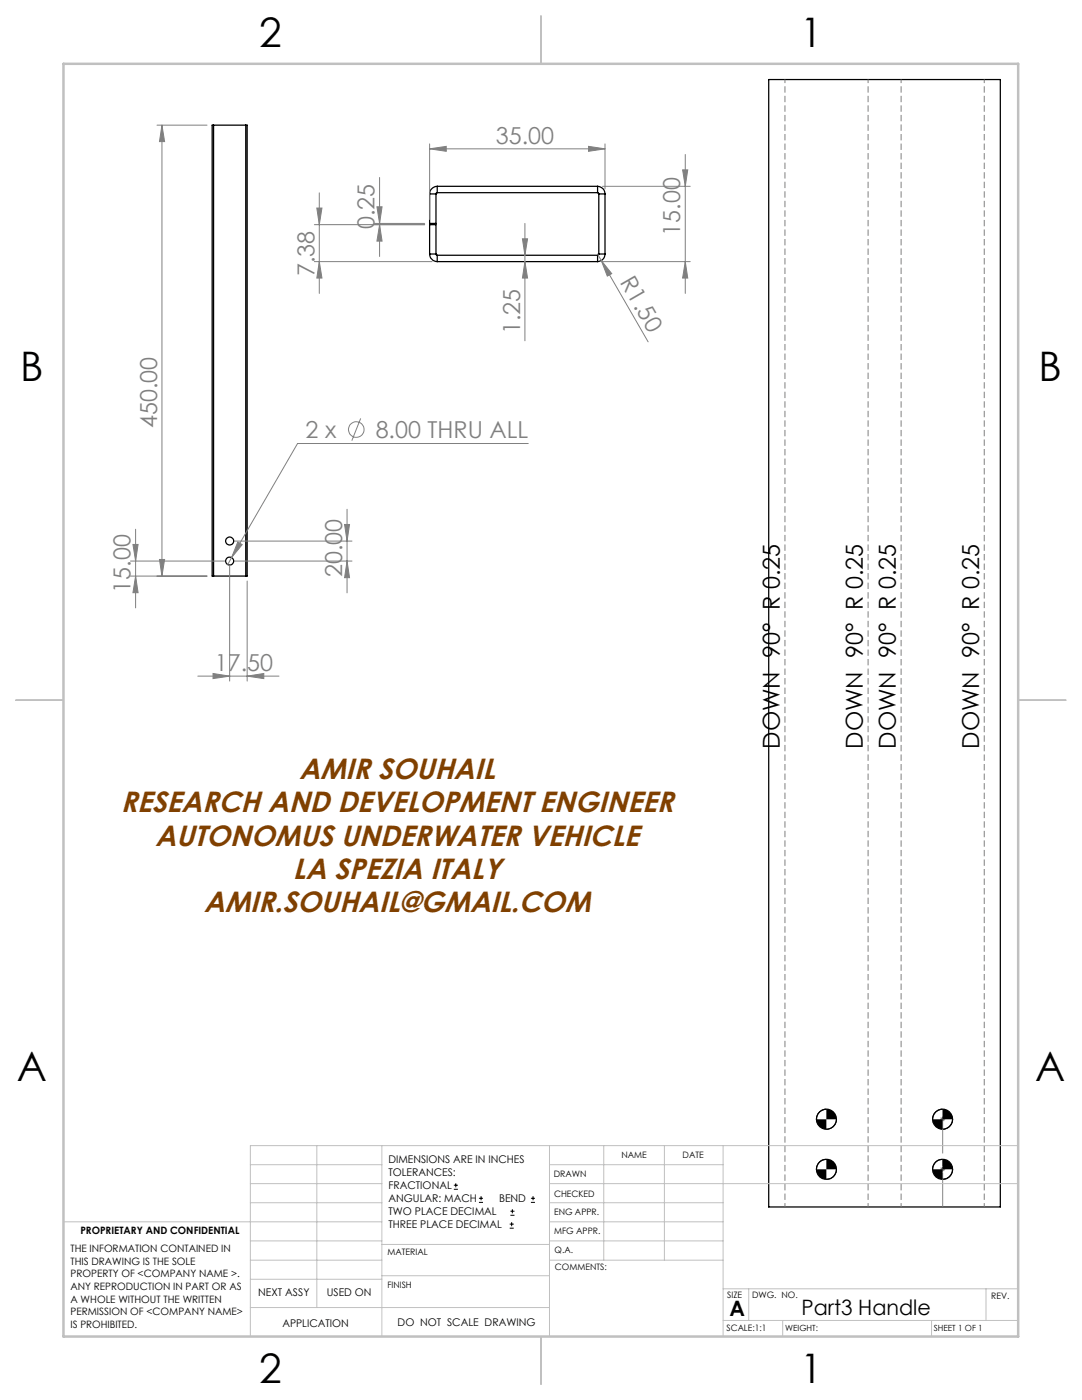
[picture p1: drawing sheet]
<svg xmlns="http://www.w3.org/2000/svg" width="216mm" height="279mm" viewBox="0 0 216 279" stroke-linecap="round" stroke-linejoin="round" font-family="sans-serif">
<g fill="none" stroke="#000" stroke-width=".25">
<path d="M153.4 15.9h46.2v225h-46.2zM42.6 25h-.3v90h.3M42.6 25v90M42.6 25h6.4M49 25h.3v90h-.3M49 25v90M85.7 38.7h1.3M85.7 38.7v5.9h1.3v-5.9M87.2 38.5l-.2 .2M87.2 37.2a1.57 1.57 0 0 0-1.5 1.5M87.2 37.2v1.3M87.2 38.5h32"/>
<path d="M87.2 37.2h32M119.2 38.5l.3 .2M119.2 37.2a1.51 1.51 0 0 1 1.5 1.5M119.2 37.2v1.3M119.5 38.7h1.2M119.5 38.7v12M120.7 38.7v12M85.7 50.7a1.57 1.57 0 0 0 1.5 1.5M85.7 50.7h1.3M85.7 50.7v-5.9h1.3v5.9M87 50.7l.2 .2M87.2 50.9v1.3"/>
<path d="M87.2 50.9h32M87.2 52.2h32M119.2 50.9v1.3M119.5 50.7l-.3 .2M119.5 50.7h1.2M120.7 50.7a1.51 1.51 0 0 1-1.5 1.5M42.6 115h6.4"/>
<circle cx="45.8" cy="112" r=".81"/>
<circle cx="45.8" cy="108" r=".81"/>
<circle cx="164.9" cy="223.4" r="2"/>
<circle cx="164.9" cy="233.4" r="2.01"/>
<circle cx="188.1" cy="233.4" r="2.01"/>
<circle cx="188.1" cy="223.4" r="2"/>
</g>
<g fill="none" stroke="#808080" stroke-width=".2">
<path d="M31.3 25h10M32.3 25l.5 3.3h-1zM32.3 25v90M63.7 38.5v20.1M75.7 35.4v15.8M85.7 29.7l3.3-.5v1zM85.7 28.7v15.1M85.7 29.7h35M117.4 29.2l3.3 .5-3.3 .5zM120.2 37.2h17.5M120.7 28.7v9M136.2 33.9h1l-.5 3.3z"/>
<path d="M136.7 30.8v27.8M62.7 44.8h22M62.7 52.2h23.5M63.2 41.5h1l-.5 3.3zM63.7 52.2l.5 3.3h-1zM74.7 44.6h10M75.2 41.3h1l-.5 3.3zM75.7 44.8l.5 3.3h-1zM104.2 47.7h1.1l-.6 3.2zM104.7 52.2l.6 3.3h-1.1zM104.7 44.6v23.4M119.2 50.7l.8 1.3"/>
<path d="M120 52l2.1 2.6-.9 .5zM120 52l9.3 16.2M120.2 52.2h17.5M136.7 52.2l.5 3.3h-1zM72 83.5l-1.8 4.4M105.4 88.5h-46l-13.2 22.8M26 112h18.8M26 115h15.3M26.5 108.7h1.1l-.5 3.3zM27.1 115l.5 3.3h-1.1zM27.1 105.6v15.7M31.8 111.7h1l-.5 3.3z"/>
<path d="M45.8 113v22.9M46.2 111.3l-.8 1.4M46.8 112h23.4M46.8 108h23.4M47.4 108.2l.9 .5-2.1 2.6zM49.3 116v19.9M68.8 104.7h.9l-.4 3.3zM69.3 112l.4 3.3h-.9zM69.3 101.6v16.7M39.5 134.9h16.2M42.5 134.4l3.3 .5-3.3 .5zM49.3 134.9l3.3-.5v1z"/>
<path d="M187.6 233.4h1M187.6 223.4h1M187.7 233l.7 .7M187.7 223l.7 .7M188.1 222.8v1.1M188.1 232.9v1M188.4 233l-.7 .7M188.4 223l-.7 .7"/>
<circle cx="71.1" cy="85.7" r="1.55"/>
</g>
<g fill="none" stroke="#000" stroke-width=".2">
<path d="M90.6 237.3h.8M90.6 236.5h.8M90.9 236.1v.9M95.6 240h.8M95.6 239.1h.8M96 238.7v.8M105.9 240h.9M105.9 239.1h.9M106.4 238.7v.8M164.9 231.4a2.04 2.04 0 0 0-2 2M164.9 221.4a1.98 1.98 0 0 0-2 2M166.9 233.4a1.98 1.98 0 0 1-2 2"/>
<path d="M166.9 223.4a1.98 1.98 0 0 1-2 2M188.1 231.4a2.04 2.04 0 0 0-2 2M188.1 221.4a1.98 1.98 0 0 0-2 2M190.1 233.4a1.98 1.98 0 0 1-2 2M190.1 223.4a1.98 1.98 0 0 1-2 2M101.7 245.1h.8M101.7 244.3h.8M101.8 242.5h.9M101.8 241.7h.9M102.1 243.9v.8M102.2 241.3v.8"/>
</g>
<path d="M188.1 240.8v-17.5" fill="none" stroke="#808080" stroke-width=".2" stroke-dasharray="15.2 1.3 1.3 1.3" stroke-dashoffset="8.4" stroke-linecap="butt"/>
<path d="M173.2 15.8v225M179.8 15.8v225M196.4 15.8v225M156.6 240.8v-225" fill="none" stroke="#808080" stroke-width=".2" stroke-dasharray="1.3 .6" stroke-dashoffset=".5" stroke-linecap="butt"/>
<g fill="none" stroke="#c0c0c0" stroke-width=".2">
<path d="M50 232.4h26.2M50 236.2h26.2M63.2 228.6v32.3M76.2 228.6v38.1M109.6 228.6v38.1M109.6 232.4h34.7M109.6 236.2h93.6M120.5 228.6v22.9M132.6 228.6v22.9M144.3 228.6v38.1M203.2 228.6h-153.2v38.1M12.7 243.8h63.5"/>
<path d="M50 251.5h26.2M50 240h26.2M50 247.6h26.2M50 255.3h26.2M76.2 254.6h33.4M76.2 248.4h33.4M109.6 251.5h34.7M109.6 243.8h34.7M109.6 240h34.7M109.6 247.6h34.7M144.3 257.2h58.9M149.4 257.2v6.3"/>
<path d="M196.7 257.2v6.3M50 260.9h59.6M144.3 263.5h58.9M156.2 263.5v3.2M185.9 263.5v3.2"/>
</g>
<path d="M107.9 3.2v9.5M3.1 139.7h9.6M203.2 139.7h9.5M107.9 266.7v9.6" fill="none" stroke="#c0c0c0" stroke-width=".25"/>
<path d="M12.7 12.7h190.5v254h-190.5z" fill="none" stroke="#c0c0c0" stroke-width=".5"/>
<g fill="#808080">
<path d="M120 52l2.1 2.6-.9 .5z"/>
<path d="M85.7 29.7l3.3-.5v1zM117.4 29.2l3.3 .5-3.3 .5z"/>
<path d="M75.2 41.3h1l-.5 3.3zM75.7 44.8l.5 3.3h-1z"/>
<path d="M136.2 33.9h1l-.5 3.3zM136.7 52.2l.5 3.3h-1zM63.2 41.5h1l-.5 3.3zM63.7 52.2l.5 3.3h-1zM104.2 47.7h1.1l-.6 3.2zM104.7 52.2l.6 3.3h-1.1z"/>
</g>
<path d="M186.1 233.4a1.98 1.98 0 0 0 2 2v-2zM188.1 231.4v2h2a1.98 1.98 0 0 0-2-2zM186.1 223.4a1.98 1.98 0 0 0 2 2v-2zM188.1 221.4v2h2a1.98 1.98 0 0 0-2-2zM162.9 233.4a1.98 1.98 0 0 0 2 2v-2zM164.9 231.4v2h2a1.98 1.98 0 0 0-2-2zM162.9 223.4a1.98 1.98 0 0 0 2 2v-2zM164.9 221.4v2h2a1.98 1.98 0 0 0-2-2z" fill="#000"/>
<g fill="#808080">
<path d="M47.4 108.2l-1.2 3.1 2.1-2.6zM42.5 134.4l3.3 .5-3.3 .5zM49.3 134.9l3.3-.5v1z"/>
<path d="M26.5 108.7h1.1l-.5 3.3zM27.1 115l.5 3.3h-1.1zM68.8 104.7h.9l-.4 3.3zM69.3 112l.4 3.3h-.9zM32.3 25l.5 3.3h-1zM31.8 111.7h1l-.5 3.3z"/>
</g>
<g font-size="8.1">
<text x="51.7" y="9.3">2</text>
<text x="159.7" y="9.3">1</text>
<text x="4" y="76">B</text>
<text x="207.2" y="76">B</text>
<text x="3.3" y="215.7">A</text>
<text x="206.5" y="215.7">A</text>
<text x="51.7" y="276">2</text>
<text x="159.7" y="276">1</text>
</g>
<g font-size="5.8" fill="#804000">
<text x="59.7" y="155.5">AMIR SOUHAIL</text>
<text x="24.1" y="162.1">RESEARCH AND DEVELOPMENT ENGINEER</text>
<text x="31" y="168.8">AUTONOMUS UNDERWATER VEHICLE</text>
<text x="58.5" y="175.4">LA SPEZIA ITALY</text>
<text x="40.7" y="182.1">AMIR.SOUHAIL@GMAIL.COM</text>
</g>
<g font-size="4.7" fill="#808080">
<text x="99" y="28.7">35.00</text>
<text x="74.7" y="45.7" transform="rotate(-90 74.7 45.7)">0.25</text>
<text x="135.7" y="47" transform="rotate(-90 135.7 47)">15.00</text>
<text x="62.7" y="55.1" transform="rotate(-90 62.7 55.1)">7.38</text>
<text x="123.6" y="56.3" transform="rotate(60 123.6 56.3)">R1.50</text>
<text x="103.8" y="66.7" transform="rotate(-90 103.8 66.7)">1.25</text>
<text x="31.3" y="85.5" transform="rotate(-90 31.3 85.5)">450.00</text>
<text x="61" y="87.4">2 x</text>
<text x="75" y="87.4">8.00 THRU ALL</text>
<text x="26.1" y="118.3" transform="rotate(-90 26.1 118.3)">15.00</text>
<text x="68.3" y="115.2" transform="rotate(-90 68.3 115.2)">20.00</text>
<text x="42.9" y="133.9">17.50</text>
</g>
<g font-size="4.7">
<text x="155.6" y="149.4" transform="rotate(-90 155.6 149.4)">DOWN 90° R 0.25</text>
<text x="172.2" y="149.4" transform="rotate(-90 172.2 149.4)">DOWN 90° R 0.25</text>
<text x="178.8" y="149.4" transform="rotate(-90 178.8 149.4)">DOWN 90° R 0.25</text>
<text x="195.3" y="149.4" transform="rotate(-90 195.3 149.4)">DOWN 90° R 0.25</text>
</g>
<g font-size="4.2">
<text x="145.6" y="262.7">A</text>
<text x="159.9" y="262.4">Part3 Handle</text>
</g>
<g font-size="2.1">
<text x="77.5" y="232.2">DIMENSIONS ARE IN INCHES</text>
<text x="77.5" y="234.7">TOLERANCES:</text>
<text x="77.5" y="237.3">FRACTIONAL</text>
<text x="77.5" y="239.9">ANGULAR: MACH</text>
<text x="99.6" y="239.9">BEND</text>
<text x="77.5" y="242.5">TWO PLACE DECIMAL</text>
<text x="77.5" y="245.1">THREE PLACE DECIMAL</text>
<text x="51.5" y="258.7">NEXT ASSY</text>
<text x="65.2" y="258.6">USED ON</text>
<text x="56.3" y="264.8">APPLICATION</text>
<text x="79.3" y="264.6">DO NOT SCALE DRAWING</text>
</g>
<g font-size="2">
<text x="14.1" y="249.9">THE INFORMATION CONTAINED IN</text>
<text x="16" y="246.3">PROPRIETARY AND CONFIDENTIAL</text>
<text x="14.1" y="252.4">THIS DRAWING IS THE SOLE</text>
<text x="14.1" y="254.9">PROPERTY OF &lt;COMPANY NAME &gt;.</text>
<text x="14.1" y="257.5">ANY REPRODUCTION IN PART OR AS</text>
<text x="14.1" y="260">A WHOLE WITHOUT THE WRITTEN</text>
<text x="14.1" y="262.5">PERMISSION OF &lt;COMPANY NAME&gt;</text>
<text x="14.1" y="265">IS PROHIBITED.</text>
</g>
<g font-size="1.8">
<text x="124" y="231.1">NAME</text>
<text x="136.2" y="231.1">DATE</text>
<text x="110.5" y="234.8">DRAWN</text>
<text x="110.5" y="238.9">CHECKED</text>
<text x="110.6" y="242.5">ENG APPR.</text>
<text x="77.3" y="250.5">MATERIAL</text>
<text x="110.6" y="246.3">MFG APPR.</text>
<text x="110.7" y="250">Q.A.</text>
<text x="77.3" y="257">FINISH</text>
<text x="110.7" y="253.5">COMMENTS:</text>
<text x="145.1" y="259">SIZE</text>
<text x="150.1" y="259.1">DWG. NO.</text>
<text x="197.8" y="259.2">REV.</text>
<text x="145" y="265.7">SCALE:1:1</text>
</g>
<g font-size="1.7">
<text x="156.7" y="265.7">WEIGHT:</text>
<text x="186.3" y="265.7">SHEET 1 OF 1</text>
</g>
</svg>
